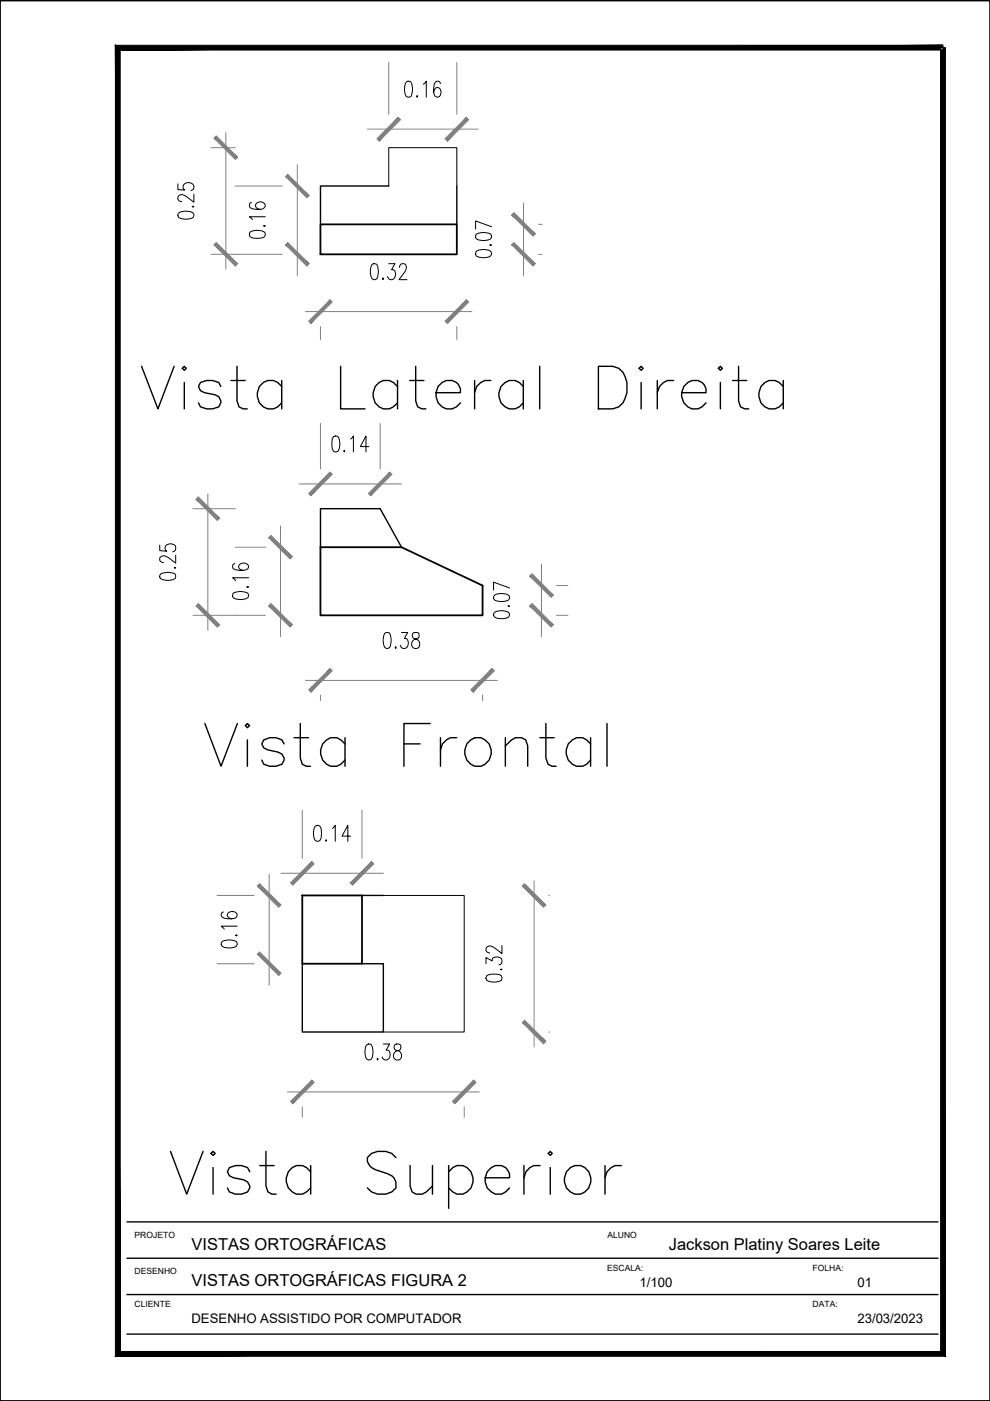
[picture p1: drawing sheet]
<svg xmlns="http://www.w3.org/2000/svg" width="210mm" height="297mm" viewBox="0 0 210 297" stroke-linecap="round" stroke-linejoin="round" font-family="sans-serif">
<!-- layer: A-PARED -->
<path d="M0 .1h209.9v296.9h-209.9zM67.9 47.6h29v6.3h-29zM67.9 116h17.2l17.2 8.1v6.4h-34.4zM64.1 189.9h12.7v14.4h-12.7z" fill="none" stroke="#000" stroke-width=".38"/>
<!-- layer: A-MURETA -->
<path d="M82.4 39.4h-14.5v8.2M96.9 39.4v8.2M67.9 116v-8.1h12.7l4.5 8.1M76.8 189.9h4.5M64.1 204.3v14.5h17.2v-14.5h-4.5" fill="none" stroke="#000" stroke-width=".3"/>
<!-- layer: A-COTAS -->
<g fill="none" stroke="#808080" stroke-width=".21">
<path d="M82.4 13.2v11M96.9 13.2v11M44.7 31.3h5.2M47.9 28.1v29M49.9 39.4h10M63 34.9v23.5M77.9 27.4h23.5M44.7 53.9h15.2M111 43.1v15.3M114.2 47.6h.8M114.2 53.9h.8M64.8 66.1h35.2"/>
<path d="M67.9 69.2v2.8M96.9 69.2v2.8M67.9 89.8v9.6M80.6 89.8v9.6M40.9 107.9h9M44.1 104.7v28.9M49.9 116h6.4M59.5 111.5v23.5M63.4 102.6h21.7M114.8 119.6v15.4M40.9 130.5h15.4M118 130.5h2.4"/>
<path d="M118 124.1h2.4M64.8 144.3h40.7M67.9 147.4v1.1M102.3 147.4v1.1M64.1 171.8v10.2M76.8 171.8v10.2M46 189.9h7.9M57.1 185.4v23.5M59.6 185.2h21.7M113.2 186.7v35.2M116.4 189.9h.1M46 204.3h7.9"/>
<path d="M116.4 218.8h.1M60.9 231.5h40.7M64.1 234.7v2.2M98.4 234.7v2.2"/>
</g>
<!-- layer: 0 -->
<g fill="#808080" stroke="#808080" stroke-width=".21">
<path d="M65.4 104.6l.5 .5 4.1-5zM70 100.1l.4 .5-4.5 4.5z"/>
<path d="M82.6 100.1l-4 5 4.5-4.5zM82.6 100.1l-4 5-.5-.5z"/>
<path d="M70 141.8l-4.1 5 4.5-4.6zM65.4 146.2l4.6-4.4-4.1 5z"/>
<path d="M99.8 146.2l.5 .6 4-5zM104.3 141.8l.5 .4-4.5 4.6z"/>
<path d="M57 128.5l4.5 4.5 .5-.5zM57.4 128l4.6 4.5-5-4z"/>
<path d="M57.4 113.5l-.4 .5 5 4zM57 114l5 4-.5 .5z"/>
<path d="M41.6 105.9l4.5 4.4 .5-.4zM42 105.4l4.6 4.5-5-4z"/>
<path d="M42 128l-.4 .5 5 4zM41.6 128.5l5 4-.5 .5z"/>
<path d="M112.3 122.1l5 4.1-4.5-4.5zM112.3 122.1l5 4.1-.5 .4z"/>
<path d="M112.3 128.5l4.5 4.5 .5-.5zM112.3 128.5l.5-.5 4.5 4.5z"/>
<path d="M61.6 187.2l.5 .4 4-4.9zM66.1 182.7l.5 .5-4.5 4.4z"/>
<path d="M78.8 182.7l-4.1 4.9 4.5-4.4zM78.8 182.7l-4.1 4.9-.4-.4z"/>
<path d="M55 187.4l-.4 .5 5 4zM54.6 187.9l5 4-.5 .4z"/>
<path d="M54.6 202.3l4.5 4.5 .5-.4zM55 201.8l4.6 4.6-5-4.1z"/>
<path d="M66.1 229l-4 5 4.5-4.5zM66.1 229l-4 5-.5-.5z"/>
<path d="M95.9 233.5l.5 .5 4.1-5zM100.5 229l.4 .5-4.5 4.5z"/>
<path d="M110.7 187.9l4.5 4.4 .5-.4zM111.2 187.4l4.5 4.5-5-4z"/>
<path d="M111.2 216.3l-.5 .5 5 4zM110.7 216.8l5 4-.5 .5z"/>
<path d="M70 63.6l-4.1 5 4.5-4.6zM70 63.6l-4.1 5-.5-.5z"/>
<path d="M94.4 68.1l.5 .5 4-5zM98.9 63.6l.5 .4-4.5 4.6z"/>
<path d="M109 45.1l-.5 .5 5 4zM108.5 45.6l5 4-.5 .5z"/>
<path d="M108.5 51.9l4.5 4.5 .5-.5zM109 51.4l4.5 4.5-5-4z"/>
<path d="M84.4 24.9l-4.5 4.5 .5 .5zM84.4 24.9l.5 .5-4.5 4.5z"/>
<path d="M98.9 24.9l-4 5 4.5-4.5zM94.4 29.4l4.5-4.5-4 5z"/>
<path d="M60.5 51.9l4.6 4.5 .4-.5zM60.5 51.9l.5-.5 4.5 4.5z"/>
<path d="M60.5 37.4l5 4.1-4.5-4.6zM60.5 37.4l5 4.1-.4 .4z"/>
<path d="M45.8 51.4l-.4 .5 5 4zM45.4 51.9l5 4-.5 .5z"/>
<path d="M45.4 29.3l4.5 4.5 .5-.5zM45.8 28.8l4.6 4.5-5-4z"/>
</g>
<!-- layer: A-COTAS -->
<g fill="none" stroke="#000" stroke-width=".21">
<path d="M86.1 17.4l.4-.2 .6 .2a3.6 3.6 0 0 1 0 3.1l-.4 .1-.6-.1a3.3 3.3 0 0 1 0-3.1zM89.7 17.9l.7-.7v3.4M93.4 17.7l-.1-.3-.4-.2-.6 .2a3.3 3.3 0 0 0 0 3.1 .69 .69 0 0 0 1.1-.4 1.05 1.05 0 0 0-.7-1.6l-.6 .5-.2 .5M37.7 39v1.2l1.5 .1a.93 .93 0 0 1-.2-1.2 .93 .93 0 0 1 1.1-.4 .86 .86 0 0 1 1 .7 .86 .86 0 0 1-.6 1M88.4 20.3l.2 .2-.2 .1-.1-.1zM37.9 45.2a3.2 3.2 0 0 1 3 0l.2 .3-.2 .6a3.5 3.5 0 0 1-3 0l-.2-.4zM40.8 43.8h.3l-.2 .1zM41.1 41.2v1.7l-1.6-1.3a1.19 1.19 0 0 0-1.6-.1l-.2 .3a.78 .78 0 0 0 .7 .9h.1M53 49.2a3.3 3.3 0 0 1 3.1 0l.2 .6a1.64 1.64 0 0 1-2 .7l-.8-.1-.5-.2-.1-.4zM53.3 42.9a.71 .71 0 0 0-.3 1.1 3.3 3.3 0 0 0 3.1 0l.2-.4a1.08 1.08 0 0 0-1.1-.8 1.08 1.08 0 0 0-1.1 .8l.2 .4 .8 .4M55.9 47.9l.2-.1 .2 .1zM56.3 46h-3.4l.6 .6"/>
<path d="M78.9 56l.3-.1 .7 .1a3.6 3.6 0 0 1 0 3.1l-.7 .2a1.79 1.79 0 0 1-.7-2zM81.2 59l.1 .1-.1 .2-.1-.2zM82.4 55.9h1.3l-.7 1.3h.4a1.17 1.17 0 0 1 .4 1.3 1.17 1.17 0 0 1-1 .8l-.4-.2-.2-.5M84.7 56.7a.77 .77 0 0 1 .5-.8h.5a1.12 1.12 0 0 1 .1 1.8l-1.2 1.6h1.7M101 53.3a3.3 3.3 0 0 1 3.1 0l.1 .6a1.72 1.72 0 0 1-1.9 .7l-1.3-.3-.2-.4zM101 49.6a3.6 3.6 0 0 1 3.1 0l.1 .7a1.79 1.79 0 0 1-1.9 .7l-1.3-.4-.2-.3zM103.9 52l.2-.2 .1 .2zM104.2 48.1l-3.4-1.3v1.8M70.7 92.6l.4-.2 .6 .2a3.3 3.3 0 0 1 0 3.1l-.6 .1a1.64 1.64 0 0 1-.7-1.9v-.8zM73 95.5l.1 .2-.1 .1zM74.3 93.1l.6-.7v3.4M78.2 94.7h-1.8l1.2-2.3v3.4"/>
<path d="M33.9 115.6v1.1l1.4 .2a.93 .93 0 0 1-.2-1.2 .93 .93 0 0 1 1.2-.4 .86 .86 0 0 1 1 .7 .86 .86 0 0 1-.7 1M37.3 117.7v1.7l-1.7-1.2a1.14 1.14 0 0 0-1.7 .1v.5l.1 .2 .7 .3M49.8 119.5a.69 .69 0 0 0-.4 1.1 3.6 3.6 0 0 0 3.1 0l.2-.4a1.08 1.08 0 0 0-1.1-.8 1.08 1.08 0 0 0-1 .8l.2 .4 .8 .3M34 121.7a3.6 3.6 0 0 1 3.1 0l.2 .4-.2 .6a3.3 3.3 0 0 1-3.1 0l-.1-.4zM37 120.4l.1-.1 .2 .1-.2 .1zM49.4 125.8a3.6 3.6 0 0 1 3.1 0l.2 .6a1.79 1.79 0 0 1-1.9 .7l-1.4-.4-.1-.3zM52.4 124.4l.1-.1 .2 .1-.2 .2zM52.7 122.5h-3.4l.7 .6M81.6 134.2l.4-.1 .6 .1a3.6 3.6 0 0 1 0 3.1l-.6 .2a1.79 1.79 0 0 1-.8-2zM83.9 137.1l.1 .2-.1 .2-.1-.2zM85.1 134.1h1.3l-.7 1.3h.4a1.25 1.25 0 0 1-.2 2.1 .77 .77 0 0 1-1-.7M87.5 134.2a.77 .77 0 0 0 .3 1.2 1.12 1.12 0 0 1 1.2 .8 1.12 1.12 0 0 1-.6 1.3 .99 .99 0 0 1-1.1-.8 .99 .99 0 0 1 .7-1.2l.5-.1a.7 .7 0 0 0 .4-.7 .7 .7 0 0 0-.5-.6z"/>
<path d="M104.8 129.9a3.2 3.2 0 0 1 3.1 0l.1 .6a1.71 1.71 0 0 1-1.9 .7l-.8-.2-.5-.2-.2-.3zM104.8 126.2a3.2 3.2 0 0 1 3.1 0l.1 .4-.1 .6a3.5 3.5 0 0 1-3.1 0l-.2-.4zM107.9 128.4l.1 .1-.1 .1-.2-.1zM108 124.7l-3.4-1.3v1.7M66.8 175.2l.6-.2a1.57 1.57 0 0 1 .8 1.9l-.1 .8-.3 .5-.6 .2a1.64 1.64 0 0 1-.7-2l.1-.8zM69 178.2l.1-.1 .2 .1-.2 .2zM70.5 175.6l.6-.6v3.4M74.3 177.3h-1.8l1.2-2.3v3.4M47.1 199.6a3.5 3.5 0 0 1 3 0l.2 .7a1.71 1.71 0 0 1-2 .7l-.8-.1-.4-.3-.2-.3zM47.4 193.4h-.3l-.2 .4 .2 .6a3.2 3.2 0 0 0 3 0l.2-.3a1.08 1.08 0 0 0-1.1-.9 1.08 1.08 0 0 0-1 .9l.5 .6 .4 .1M50 198.3l.1-.1 .2 .1-.2 .1zM50.3 196.4h-3.4l.6 .6"/>
<path d="M103 204.3v-1.3l1.4 .7v-.3a1.21 1.21 0 0 1 2 .2 .72 .72 0 0 1-.6 1M103.2 206.9a3.6 3.6 0 0 1 3.1 0l.1 .3-.1 .6a3.3 3.3 0 0 1-3.1 0l-.2-.3zM106.1 205.6l.2-.2 .1 .2zM106.4 200.5v1.7l-1.6-1.3a.97 .97 0 0 0-1.1-.3 .97 .97 0 0 0-.7 .9l.4 .4 .4 .1M77.8 221.5l.3-.2 .6 .2a3.5 3.5 0 0 1 0 3.1l-.6 .1a1.71 1.71 0 0 1-.7-1.9l.1-.8zM80.1 224.4l.1 .2-.1 .1-.2-.1zM81.3 221.3h1.3l-.7 1.4h.3a1.13 1.13 0 0 1 .5 1.2 1.13 1.13 0 0 1-1.1 .8l-.3-.1-.3-.5M83.7 221.5a.79 .79 0 0 0 .2 1.2 1.1 1.1 0 0 1 1.2 .8 1.1 1.1 0 0 1-.6 1.2 .99 .99 0 0 1-1.1-.8 .99 .99 0 0 1 .8-1.1l.5-.1a.73 .73 0 0 0 .3-.7 .73 .73 0 0 0-.5-.7z"/>
</g>
<!-- layer: A-JANELA -->
<path d="M82.4 39.4v-8.1h14.5v8.1M81.3 189.9h17.1v28.9h-17.1" fill="none" stroke="#000" stroke-width=".21"/>
<!-- layer: A-PARED -->
<path d="M25.5 10.6h174.4v-1zM24.5 9.6h175.4l-174.4 1zM24.5 9.6l1 276.9v-275.9zM24.5 9.6l1 276.9-1 1.1zM25.5 286.5l-1 1.1 174.9-1.1zM24.5 287.6l174.9-1.1 1 1.1zM199.4 10.1v276.4l1 1.1zM199.4 10.1h1v277.5z" fill="#000" stroke="#000" stroke-width=".21"/>
<!-- layer: AP-LEGEN -->
<path d="M26.9 259.1h172M26.9 274.5h172M26.9 266.8h172M26.9 282.9h172" fill="none" stroke="#000" stroke-width=".3"/>
<text font-size="18.1" x="34.9" y="257.5">Vista Superior</text>
<text font-size="14.1" x="42.3" y="163.7">Vista Frontal</text>
<text font-size="13.7" x="28.9" y="87.8">Vista Lateral Direita</text>
<g font-size="3.5">
<text x="40.6" y="265">VISTAS ORTOGRÁFICAS</text>
<text x="141.8" y="265">Jackson Platiny Soares Leite</text>
<text x="40.6" y="272.7">VISTAS ORTOGRÁFICAS FIGURA 2</text>
</g>
<g font-size="2.8">
<text x="135.6" y="272.9">1/100</text>
<text x="181.8" y="272.9">01</text>
<text x="40.6" y="280.6">DESENHO ASSISTIDO POR COMPUTADOR</text>
<text x="181.8" y="280.6">23/03/2023</text>
</g>
<g font-size="1.8">
<text x="28.5" y="262.5">PROJETO</text>
<text x="128.8" y="262.5">ALUNO</text>
<text x="128.7" y="269.4">ESCALA:</text>
<text x="172.3" y="269.4">FOLHA:</text>
<text x="28.5" y="270.2">DESENHO</text>
<text x="28.5" y="277.1">CLIENTE</text>
<text x="172.3" y="277.1">DATA:</text>
</g>
</svg>
